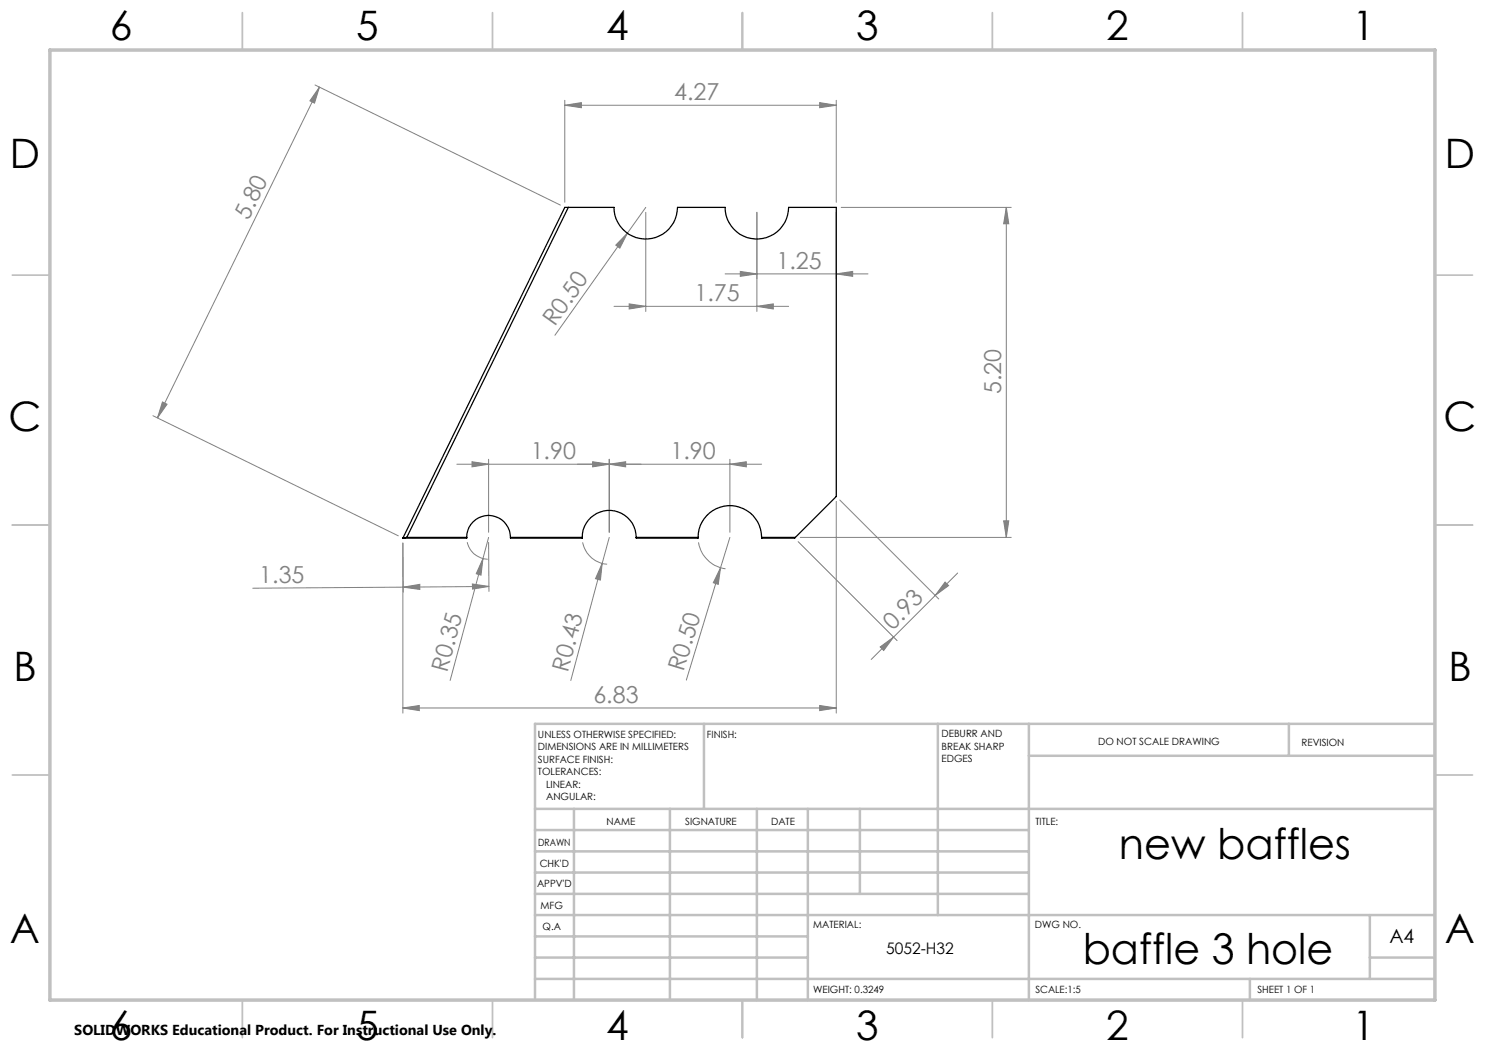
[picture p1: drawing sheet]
<svg xmlns="http://www.w3.org/2000/svg" width="297mm" height="210mm" viewBox="0 0 297 210" stroke-linecap="round" stroke-linejoin="round" font-family="sans-serif">
<g fill="none" stroke="#808080" stroke-width=".2">
<path d="M63 17l49.1 24M63.9 17.4l-1 3.2-.9-.4zM63.9 17.4l-32.4 66.2M113 21.1l3.3-.6v1zM113 20.1v20.4M113 21.1h54.3M163.9 20.5l3.4 .6-3.4 .4zM167.3 20.1v20.4M125.5 46.6l-1.5 3-.8-.6zM129.2 42.5v19.8M129.2 41.5l-18.2 25.6M145 54.8h28.6"/>
<path d="M148.1 54.3l3.3 .5-3.3 .5zM151.4 42.5v19.8M167.3 54.8l3.2-.5v1zM167.3 42.5v13.3M168.2 41.5h34M201.3 41.5v66M201.3 41.5l.5 3.3h-1.1zM122.8 61.3h34.9M125.8 60.8l3.4 .5-3.4 .5zM151.4 61.3l3.3-.5v1zM30.6 83.1l49.1 24.1M32.5 80.4l.9 .4-1.9 2.8z"/>
<path d="M91.4 92.8h60.9M94.4 92.3l3.3 .5-3.3 .6zM97.7 91.9v14.6M118.5 92.3l3.3 .5-3.3 .6zM121.8 91.9v14.6M121.8 92.8l3.3-.5v1.1zM146 92.8l3.3-.5v1.1zM146 91.9v14.6M80.6 118.4v-9.8v34M80.6 117.4l-30 .2M80.6 117.4l3.4-.5v1zM93.5 108.4a4.3 4.3 0 0 0 4 3.5"/>
<path d="M94.5 116.8l3.3 .5-3.3 .5zM96.6 111.7l-.4 3.3-1-.2zM97.7 107.5l-7.7 28.6M97.7 108.5l.1 9.8M97.8 117.3l-17.2 .1M116.5 108.5a5.4 5.4 0 0 0 4.9 4.3M120.4 112.7l-.3 3.3-1-.3zM120.4 112.7l-6.2 23.4M121.8 107.5l-1.4 5.2M139.7 108.5a6.4 6.4 0 0 0 5.4 5.3M144.1 113.6l-.4 3.3-1-.4zM146 107.5l-8.7 28.5"/>
<path d="M159.6 108.3l19.8 19.8M160.1 107.5h42.1M167.3 100.3v42.3M168 100l19.7 19.8M189 116.4l.7 .7-2.7 2zM191.5 114.6l-12.8 12.8M200.7 104.2h1.1l-.5 3.3zM176 129.4l2.7-2-2 2.7zM178.7 127.4l-4.5 4.5M80.6 141.6l3.3-.5v1zM80.6 141.6h86.7M163.9 141.1l3.4 .5-3.4 .5z"/>
</g>
<g fill="none" stroke="#c0c0c0" stroke-width=".35">
<path d="M48.5 2.5v7.5M98.5 2.5v7.5M148.5 2.5v7.5M198.5 2.5v7.5M248.5 2.5v7.5M2.5 55h7.5M287 55h7.5M2.5 105h7.5M287 105h7.5M2.5 155h7.5M287 155h7.5M48.5 200v7.5"/>
<path d="M98.5 200v7.5M148.5 200v7.5M198.5 200v7.5M248.5 200v7.5"/>
</g>
<g fill="none" stroke="#c0c0c0" stroke-width=".5">
<path d="M140.8 144.8v17M187.6 144.8v38.2M205.8 144.8v55.2M205.8 151.2h81.2M257.8 144.8v6.4M287 144.8h-180v55.2M107 161.8h180M107 178.8h98.8M107 174.5h98.8M107 170.3h98.8M107 166h98.8M114.8 161.8v38.2"/>
<path d="M134 161.8v38.2M151.4 161.8v38.2M161.6 161.8v38.2M172 161.8v17M107 195.8h180M107 191.5h54.6M107 187.3h54.6M107 183h180M250 195.8v4.2M274 191.5h13M274 183v12.8"/>
</g>
<path d="M10 10h277v190h-277z" fill="none" stroke="#c0c0c0" stroke-width=".7"/>
<g fill="#808080">
<path d="M125.5 46.6l-1.5 3-.8-.6z"/>
<path d="M144.1 113.6l-.4 3.3-1-.4z"/>
<path d="M96.6 111.7l-.4 3.3-1-.2z"/>
<path d="M120.4 112.7l-.3 3.3-1-.3z"/>
<path d="M167.3 54.8l3.2-.5v1zM148.1 54.3l3.3 .5-3.3 .5z"/>
<path d="M151.4 61.3l3.3-.5v1zM125.8 60.8l3.4 .5-3.4 .5z"/>
<path d="M113 21.1l3.3-.6v1zM163.9 20.5l3.4 .6-3.4 .4zM80.6 141.6l3.3-.5v1zM163.9 141.1l3.4 .5-3.4 .5z"/>
<path d="M118.5 92.3l3.3 .5-3.3 .6zM146 92.8l3.3-.5v1.1z"/>
<path d="M80.6 117.4l3.4-.5v1zM94.5 116.8l3.3 .5-3.3 .5z"/>
<path d="M176 129.4l2.7-2-2 2.7zM189 116.4l.7 .7-2.7 2z"/>
<path d="M63.9 17.4l-1 3.2-.9-.4zM32.5 80.4l.9 .4-1.9 2.8z"/>
<path d="M201.3 41.5l.5 3.3h-1.1zM200.7 104.2h1.1l-.5 3.3z"/>
<path d="M94.4 92.3l3.3 .5-3.3 .6zM121.8 92.8l3.3-.5v1.1z"/>
</g>
<g fill="none" stroke="#000" stroke-width=".25">
<path d="M113.7 41.5l-32.3 66M81.4 107.5l-.8 .1M81.4 107.5h11.9M93.3 107.5v.1h-12.7M93.3 107.5a4.4 4.4 0 0 1 4.4-4.4 4.4 4.4 0 0 1 4.4 4.4M102.1 107.5v.1h14.4v-.1M102.1 107.5h14.4M116.5 107.5a5.4 5.4 0 0 1 5.3-5.4 5.4 5.4 0 0 1 5.4 5.4M127.2 107.5h12.4M127.2 107.5v.1h12.4v-.1M139.6 107.5a6.4 6.4 0 0 1 6.4-6.4 6.4 6.4 0 0 1 6.3 6.4M152.3 107.5v.1h6.6l8.4-8.3v-57.8h-9.6a6.4 6.4 0 0 1-6.3 6.3 6.4 6.4 0 0 1-6.4-6.3h-9.5a6.4 6.4 0 0 1-6.3 6.3 6.4 6.4 0 0 1-6.4-6.3h-9.8l-32.4 66.1"/>
<path d="M152.3 107.5h6.8"/>
</g>
<g font-size="8.5">
<text x="223.8" y="171.8">new baffles</text>
<text x="216.6" y="192.7">baffle 3 hole</text>
</g>
<g font-size="8.1">
<text x="22" y="8">6</text>
<text x="71.2" y="8">5</text>
<text x="121.2" y="8">4</text>
<text x="171.3" y="8">3</text>
<text x="221.3" y="8">2</text>
<text x="270.5" y="8">1</text>
<text x="2" y="33.6">D</text>
<text x="289" y="33.6">D</text>
<text x="1.7" y="86.1">C</text>
<text x="288.7" y="86.1">C</text>
<text x="2.7" y="136.1">B</text>
<text x="289.7" y="136.1">B</text>
<text x="2" y="188.6">A</text>
<text x="289" y="188.6">A</text>
<text x="22" y="208">6</text>
<text x="71.2" y="208">5</text>
<text x="121.2" y="208">4</text>
<text x="171.3" y="208">3</text>
<text x="221.3" y="208">2</text>
<text x="270.5" y="208">1</text>
</g>
<g font-size="4.7" fill="#808080">
<text x="134.8" y="20">4.27</text>
<text x="49.7" y="44.2" transform="rotate(-64 49.7 44.2)">5.80</text>
<text x="155.3" y="53.7">1.25</text>
<text x="111" y="65.4" transform="rotate(-55 111 65.4)">R0.50</text>
<text x="138.9" y="60.3">1.75</text>
<text x="200.2" y="78.8" transform="rotate(-90 200.2 78.8)">5.20</text>
<text x="106.1" y="91.8">1.90</text>
<text x="134.1" y="91.8">1.90</text>
<text x="51.9" y="116.6">1.35</text>
<text x="178.6" y="126.2" transform="rotate(-45 178.6 126.2)">0.93</text>
<text x="89.4" y="134.6" transform="rotate(-75 89.4 134.6)">R0.35</text>
<text x="113.6" y="134.6" transform="rotate(-75 113.6 134.6)">R0.43</text>
<text x="136.7" y="134.5" transform="rotate(-73 136.7 134.5)">R0.50</text>
<text x="118.7" y="140.6">6.83</text>
</g>
<text font-size="3.9" x="277.9" y="188.5">A4</text>
<text font-size="3.2" x="177.2" y="190.9">5052-H32</text>
<text font-size="2.9" x="14.9" y="207.1">SOLIDWORKS Educational Product. For Instructional Use Only.</text>
<g font-size="2">
<text x="107.6" y="147.6">UNLESS OTHERWISE SPECIFIED:</text>
<text x="141.4" y="147.6">FINISH:</text>
<text x="188.3" y="147.5">DEBURR AND</text>
<text x="188.3" y="150">BREAK SHARP</text>
<text x="219.6" y="149">DO NOT SCALE DRAWING</text>
<text x="260.3" y="149.2">REVISION</text>
<text x="107.6" y="150.1">DIMENSIONS ARE IN MILLIMETERS</text>
<text x="107.6" y="152.6">SURFACE FINISH:</text>
<text x="107.6" y="155.1">TOLERANCES:</text>
<text x="188.3" y="152.5">EDGES</text>
<text x="109.2" y="157.6">LINEAR:</text>
<text x="109.2" y="160.1">ANGULAR:</text>
<text x="121.3" y="165">NAME</text>
<text x="137" y="164.9">SIGNATURE</text>
<text x="154.2" y="164.9">DATE</text>
<text x="207.1" y="164.9">TITLE:</text>
<text x="107.6" y="169.1">DRAWN</text>
<text x="107.9" y="173.3">CHK'D</text>
<text x="107.4" y="177.4">APPV'D</text>
<text x="108.1" y="181.8">MFG</text>
<text x="108.5" y="186">Q.A</text>
<text x="162.6" y="185.5">MATERIAL:</text>
<text x="207" y="185.5">DWG NO.</text>
<text x="162.6" y="198.5">WEIGHT: 0.3249</text>
<text x="207.1" y="198.6">SCALE:1:5</text>
<text x="251.5" y="198.6">SHEET 1 OF 1</text>
</g>
</svg>
